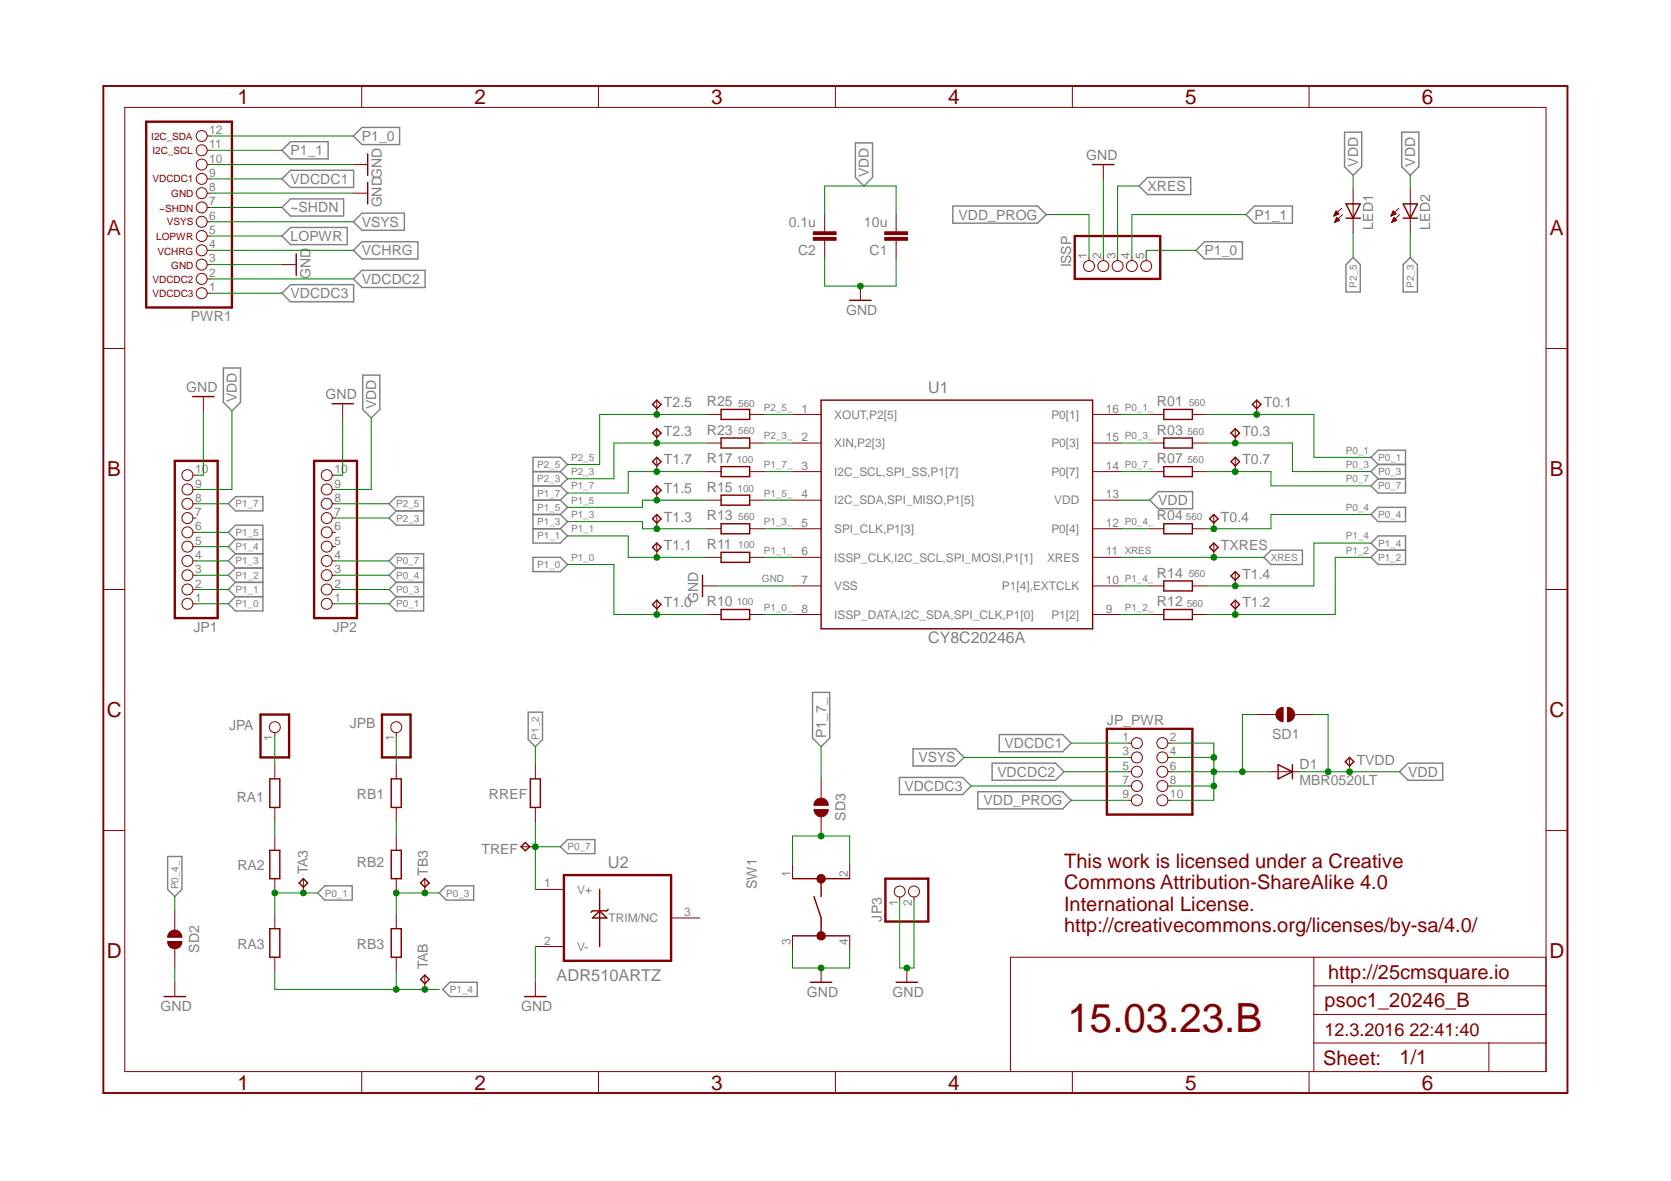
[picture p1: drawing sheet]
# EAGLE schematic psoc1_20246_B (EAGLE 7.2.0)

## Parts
C1  10u  C-EUC1206  [C1206]
C2  0.1u  C-EUC0603  [C0603]
D1  MBR0520LT  [SOD123]
ISSP  PINHD-1X5/90  [1X05/90]
JP1  PINHD-1X10  [1X10]
JP2  PINHD-1X10  [1X10]
JP3  PINHD-1X2  [1X02]
JP_PWR  PINHD-2X5  [2X05]
JPA  PINHD-1X1  [1X01]
JPB  PINHD-1X1  [1X01]
LED1  LEDSML0603  [SML0603]
LED2  LEDSML0603  [SML0603]
PWR1  LIWE_12_PIN_PWR  [LIWE_12_PIN]
R01  560  R-EU_R0603  [R0603]
R03  560  R-EU_R0603  [R0603]
R04  560  R-EU_R0603  [R0603]
R07  560  R-EU_R0603  [R0603]
R10  100  R-EU_R0603  [R0603]
R11  100  R-EU_R0603  [R0603]
R12  560  R-EU_R0603  [R0603]
R13  560  R-EU_R0603  [R0603]
R14  560  R-EU_R0603  [R0603]
R15  100  R-EU_R0603  [R0603]
R17  100  R-EU_R0603  [R0603]
R23  560  R-EU_R0603  [R0603]
R25  560  R-EU_R0603  [R0603]
RA1  R-EU_R0603  [R0603]
RA2  R-EU_R0603  [R0603]
RA3  R-EU_R0603  [R0603]
RB1  R-EU_R0603  [R0603]
RB2  R-EU_R0603  [R0603]
RB3  R-EU_R0603  [R0603]
RREF  R-EU_R0603  [R0603]
SD1  SOLDERJUMPERNO  [SJ_2S-NO]
SD2  SOLDERJUMPERNO  [SJ_2S-NO]
SD3  SOLDERJUMPERNO  [SJ_2S-NO]
SW1  FSM4JH  [FSM4JH]
T0.1  TPTP14R  [TP14R]
T0.3  TPTP14R  [TP14R]
T0.4  TPTP14R  [TP14R]
T0.7  TPTP14R  [TP14R]
T1.0  TPTP14R  [TP14R]
T1.1  TPTP14R  [TP14R]
T1.2  TPTP14R  [TP14R]
T1.3  TPTP14R  [TP14R]
T1.4  TPTP14R  [TP14R]
T1.5  TPTP14R  [TP14R]
T1.7  TPTP14R  [TP14R]
T2.3  TPTP14R  [TP14R]
T2.5  TPTP14R  [TP14R]
TA3  TPTP14R  [TP14R]
TAB  TPTP14R  [TP14R]
TB3  TPTP14R  [TP14R]
TREF  TPTP14R  [TP14R]
TVDD  TPTP14R  [TP14R]
TXRES  TPTP14R  [TP14R]
U1  CY8C20246A  [QFN16_3X3_NOEPAD]
U2  ADR510ARTZ  ADR510ARTZ-REEL7  [SOT95P237X112-3N]

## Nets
GND: C1.1 C2.1 ISSP.2 JP1.10 JP2.10 JP3.1 JP3.2 PWR1.3 PWR1.8 PWR1.10 SD2.2 SW1.3 SW1.4 U1.7(VSS) U2.2(V-)
LOPWR: PWR1.5
N$2: SD3.2 SW1.1 SW1.2
N$4: RB1.1 RB2.2
N$6: D1.A JP_PWR.2 JP_PWR.4 JP_PWR.6 JP_PWR.8 JP_PWR.10 SD1.2
N$24: JPB.1 RB1.2
N$29: RA1.1 RA2.2
N$30: JPA.1 RA1.2
P0_1: JP2.1 R01.2 RA2.1 RA3.2 T0.1.TP TA3.TP
P0_1_: R01.1 U1.16(P0[1])
P0_3: JP2.2 R03.2 RB2.1 RB3.2 T0.3.TP TB3.TP
P0_3_: R03.1 U1.15(P0[3])
P0_4: JP2.3 R04.2 T0.4.TP
P0_4_: R04.1 SD2.1 U1.12(P0[4])
P0_7: JP2.4 R07.2 RREF.1 T0.7.TP TREF.TP U2.1(V+)
P0_7_: R07.1 U1.14(P0[7])
P1_0: ISSP.5 JP1.1 PWR1.12 R10.1 T1.0.TP
P1_0_: R10.2 U1.8(ISSP_DATA,I2C_SDA,SPI_CLK,P1[0])
P1_1: ISSP.4 JP1.2 PWR1.11 R11.1 T1.1.TP
P1_1_: R11.2 U1.6(ISSP_CLK,I2C_SCL,SPI_MOSI,P1[1])
P1_2: JP1.3 R12.2 RREF.2 T1.2.TP
P1_2_: R12.1 U1.9(P1[2])
P1_3: JP1.4 R13.1 T1.3.TP
P1_3_: R13.2 U1.5(SPI_CLK,P1[3])
P1_4: JP1.5 R14.2 RA3.1 RB3.1 T1.4.TP TAB.TP
P1_4_: R14.1 U1.10(P1[4],EXTCLK)
P1_5: JP1.6 R15.1 T1.5.TP
P1_5_: R15.2 U1.4(I2C_SDA,SPI_MISO,P1[5])
P1_7: JP1.8 R17.1 T1.7.TP
P1_7_: R17.2 SD3.1 U1.3(I2C_SCL,SPI_SS,P1[7])
P2_3: JP2.7 LED2.C R23.1 T2.3.TP
P2_3_: R23.2 U1.2(XIN,P2[3])
P2_5: JP2.8 LED1.C R25.1 T2.5.TP
P2_5_: R25.2 U1.1(XOUT,P2[5])
VCHRG: PWR1.4
VDCDC1: JP_PWR.1 PWR1.9
VDCDC2: JP_PWR.5 PWR1.2
VDCDC3: JP_PWR.7 PWR1.1
VDD: C1.2 C2.2 D1.C JP1.9 JP2.9 LED1.A LED2.A SD1.1 TVDD.TP U1.13(VDD)
VDD_PROG: ISSP.1 JP_PWR.9
VSYS: JP_PWR.3 PWR1.6
XRES: ISSP.3 TXRES.TP U1.11(XRES)
~SHDN: PWR1.7
Unconnected: JP1.7 JP2.5 JP2.6 U2.3(TRIM/NC)

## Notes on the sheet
- This work is licensed under a Creative
  Commons Attribution-ShareAlike 4.0
  International License.
  http://creativecommons.org/licenses/by-sa/4.0/
- http://25cmsquare.io
- 15.03.23.B

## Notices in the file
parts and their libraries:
SparkFun-Passives: Licensing: Creative Commons ShareAlike 4.0 International - https://creativecommons.org/licenses/by-sa/4.0
